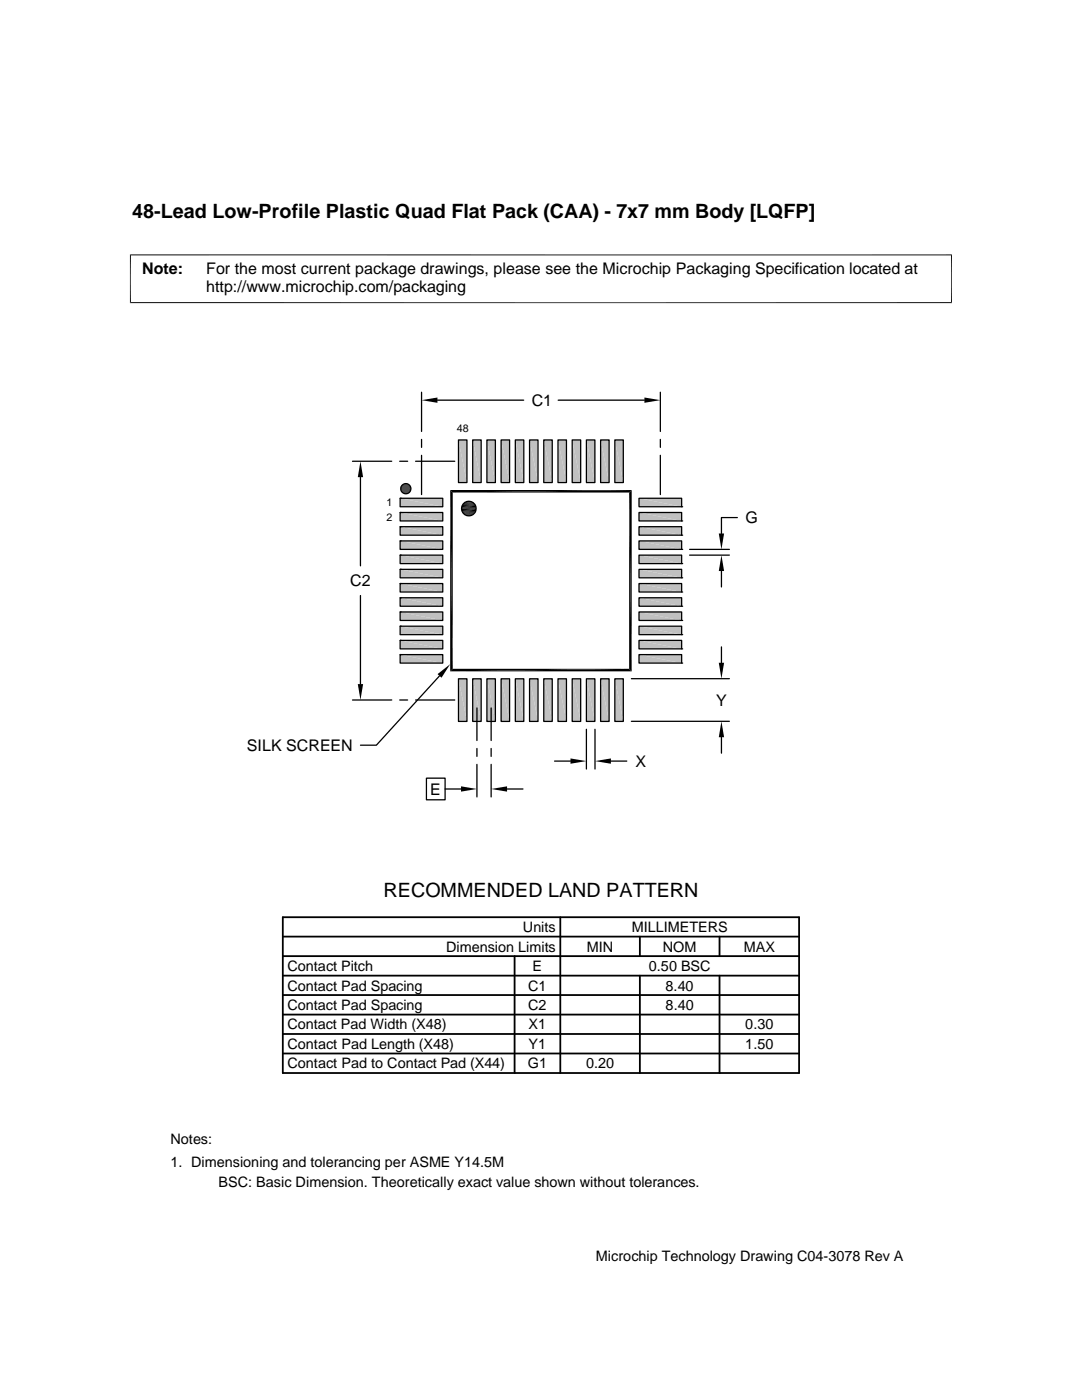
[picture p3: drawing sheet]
<svg xmlns="http://www.w3.org/2000/svg" width="216mm" height="279mm" viewBox="0 0 216 279" stroke-linecap="round" stroke-linejoin="round" font-family="sans-serif">
<g fill="#c0c0c0">
<path d="M122.7 87.8l1.7 8.5h-1.7z"/>
<path d="M122.7 87.8h1.7v8.5z"/>
<path d="M119.8 87.8l1.7 8.5h-1.7z"/>
<path d="M119.8 87.8h1.7v8.5z"/>
<path d="M117 87.8l1.7 8.5h-1.7z"/>
<path d="M117 87.8h1.7v8.5z"/>
<path d="M114.2 87.8l1.7 8.5h-1.7z"/>
<path d="M114.2 87.8h1.7v8.5z"/>
<path d="M111.3 87.8l1.7 8.5h-1.7z"/>
<path d="M111.3 87.8h1.7v8.5z"/>
<path d="M108.5 87.8l1.7 8.5h-1.7z"/>
<path d="M108.5 87.8h1.7v8.5z"/>
<path d="M105.7 87.8l1.7 8.5h-1.7z"/>
<path d="M105.7 87.8h1.7v8.5z"/>
<path d="M102.8 87.8l1.7 8.5h-1.7z"/>
<path d="M102.8 87.8h1.7v8.5z"/>
<path d="M100 87.8l1.7 8.5h-1.7z"/>
<path d="M100 87.8h1.7v8.5z"/>
<path d="M97.2 87.8l1.6 8.5h-1.6z"/>
<path d="M97.2 87.8h1.6v8.5z"/>
<path d="M94.3 87.8l1.7 8.5h-1.7z"/>
<path d="M94.3 87.8h1.7v8.5z"/>
<path d="M91.5 87.8l1.7 8.5h-1.7z"/>
<path d="M91.5 87.8h1.7v8.5z"/>
<path d="M127.5 99.4l8.5 1.7h-8.5z"/>
<path d="M127.5 99.4h8.5v1.7z"/>
<path d="M79.8 99.4l8.5 1.7h-8.5z"/>
<path d="M79.8 99.4h8.5v1.7z"/>
<path d="M127.5 102.3l8.5 1.7h-8.5z"/>
<path d="M127.5 102.3h8.5v1.7z"/>
<path d="M79.8 102.3l8.5 1.7h-8.5z"/>
<path d="M79.8 102.3h8.5v1.7z"/>
<path d="M127.5 105.1l8.5 1.7h-8.5z"/>
<path d="M127.5 105.1h8.5v1.7z"/>
<path d="M79.8 105.1l8.5 1.7h-8.5z"/>
<path d="M79.8 105.1h8.5v1.7z"/>
<path d="M127.5 107.9l8.5 1.7h-8.5z"/>
<path d="M127.5 107.9h8.5v1.7z"/>
<path d="M79.8 107.9l8.5 1.7h-8.5z"/>
<path d="M79.8 107.9h8.5v1.7z"/>
<path d="M127.5 110.8l8.5 1.7h-8.5z"/>
<path d="M127.5 110.8h8.5v1.7z"/>
<path d="M79.8 110.8l8.5 1.7h-8.5z"/>
<path d="M79.8 110.8h8.5v1.7z"/>
<path d="M127.5 113.6l8.5 1.7h-8.5z"/>
<path d="M127.5 113.6h8.5v1.7z"/>
<path d="M79.8 113.6l8.5 1.7h-8.5z"/>
<path d="M79.8 113.6h8.5v1.7z"/>
<path d="M127.5 116.5l8.5 1.7h-8.5z"/>
<path d="M127.5 116.5h8.5v1.7z"/>
<path d="M79.8 116.5l8.5 1.7h-8.5z"/>
<path d="M79.8 116.5h8.5v1.7z"/>
<path d="M127.5 119.3l8.5 1.7h-8.5z"/>
<path d="M127.5 119.3h8.5v1.7z"/>
<path d="M79.8 119.3l8.5 1.7h-8.5z"/>
<path d="M79.8 119.3h8.5v1.7z"/>
<path d="M127.5 122.1l8.5 1.7h-8.5z"/>
<path d="M127.5 122.1h8.5v1.7z"/>
<path d="M79.8 122.1l8.5 1.7h-8.5z"/>
<path d="M79.8 122.1h8.5v1.7z"/>
<path d="M127.5 125l8.5 1.7h-8.5z"/>
<path d="M127.5 125h8.5v1.7z"/>
<path d="M79.8 125l8.5 1.7h-8.5z"/>
<path d="M79.8 125h8.5v1.7z"/>
<path d="M127.5 127.8l8.5 1.7h-8.5z"/>
<path d="M127.5 127.8h8.5v1.7z"/>
<path d="M79.8 127.8l8.5 1.7h-8.5z"/>
<path d="M79.8 127.8h8.5v1.7z"/>
<path d="M127.5 130.6l8.5 1.7h-8.5z"/>
<path d="M127.5 130.6h8.5v1.7z"/>
<path d="M79.8 130.6l8.5 1.7h-8.5z"/>
<path d="M79.8 130.6h8.5v1.7z"/>
<path d="M122.7 135.5l1.7 8.5h-1.7z"/>
<path d="M122.7 135.5h1.7v8.5z"/>
<path d="M119.8 135.5l1.7 8.5h-1.7z"/>
<path d="M119.8 135.5h1.7v8.5z"/>
<path d="M117 135.5l1.7 8.5h-1.7z"/>
<path d="M117 135.5h1.7v8.5z"/>
<path d="M114.2 135.5l1.7 8.5h-1.7z"/>
<path d="M114.2 135.5h1.7v8.5z"/>
<path d="M111.3 135.5l1.7 8.5h-1.7z"/>
<path d="M111.3 135.5h1.7v8.5z"/>
<path d="M108.5 135.5l1.7 8.5h-1.7z"/>
<path d="M108.5 135.5h1.7v8.5z"/>
<path d="M105.7 135.5l1.7 8.5h-1.7z"/>
<path d="M105.7 135.5h1.7v8.5z"/>
<path d="M102.8 135.5l1.7 8.5h-1.7z"/>
<path d="M102.8 135.5h1.7v8.5z"/>
<path d="M100 135.5l1.7 8.5h-1.7z"/>
<path d="M100 135.5h1.7v8.5z"/>
<path d="M97.2 135.5l1.6 8.5h-1.6z"/>
<path d="M97.2 135.5h1.6v8.5z"/>
<path d="M94.3 135.5l1.7 8.5h-1.7z"/>
<path d="M94.3 135.5h1.7v8.5z"/>
<path d="M91.5 135.5l1.7 8.5h-1.7z"/>
<path d="M91.5 135.5h1.7v8.5z"/>
</g>
<g fill="none" stroke="#000" stroke-width=".25">
<path d="M84.1 78.3v7.8M87.3 79.9h17.2M111.4 79.9h17.2M131.8 78.3v7.8M70.3 92.1h7.9M71.9 95.2v17.7M79.8 92.1h1.5M79.8 99.4h8.5v1.7h-8.5zM79.8 99.4h.1M82.9 92.1h7.8M84.1 87.7v1.6M84.1 90.9v7.8"/>
<path d="M91.5 87.8h1.7v8.5h-1.7zM94.3 87.8h1.7v8.5h-1.7zM97.2 87.8h1.6v8.5h-1.6zM100 87.8h1.7v8.5h-1.7zM102.8 87.8h1.7v8.5h-1.7zM105.7 87.8h1.7v8.5h-1.7zM108.5 87.8h1.7v8.5h-1.7zM111.3 87.8h1.7v8.5h-1.7zM114.2 87.8h1.7v8.5h-1.7zM117 87.8h1.7v8.5h-1.7zM119.8 87.8h1.7v8.5h-1.7zM122.7 87.8h1.7v8.5h-1.7z"/>
<path d="M127.5 99.4h8.5v1.7h-8.5zM131.8 87.7v1.6M131.8 90.9v7.8M71.9 118.9v17.6M79.8 102.3h8.5v1.7h-8.5zM79.8 102.3h.1M79.8 105.1h8.5v1.7h-8.5zM79.8 105.1h.1M79.8 107.9h8.5v1.7h-8.5zM79.8 107.9h.1M79.8 110.8h8.5v1.7h-8.5zM79.8 110.8h.1"/>
<path d="M79.8 113.6h8.5v1.7h-8.5zM79.8 113.6h.1M79.8 116.5h8.5v1.7h-8.5zM79.8 116.5h.1M79.8 119.3h8.5v1.7h-8.5zM79.8 119.3h.1M92.1 101.4h2.9M92.1 101.9h2.9M127.5 119.3h8.5v1.7h-8.5zM127.5 116.5h8.5v1.7h-8.5zM127.5 113.6h8.5v1.7h-8.5zM127.5 110.8h8.5v1.7h-8.5z"/>
<path d="M127.5 107.9h8.5v1.7h-8.5zM127.5 105.1h8.5v1.7h-8.5zM127.5 102.3h8.5v1.7h-8.5zM136 118.2h.1M136 115.3h.1M136 112.5h.1M136 109.6h.1M136 106.8h.1M136 104h.1M136 101.1h.1M137.6 110.8h7.9M137.6 109.6h7.9"/>
<path d="M144 114v3.1M147.1 103.3h-3.1v3.2M70.3 139.7h7.9M79.8 139.7h1.5M79.8 122.1h8.5v1.7h-8.5zM79.8 122.1h.1M79.8 125h8.5v1.7h-8.5zM79.8 125h.1M79.8 127.8h8.5v1.7h-8.5zM79.8 127.8h.1M79.8 130.6h8.5v1.7h-8.5zM79.8 130.6h.1"/>
<path d="M82.9 139.7h7.8M87.7 134.9l-12.6 13.8h-3.2M91.5 135.5h1.7v8.5h-1.7zM94.3 135.5h1.7v8.5h-1.7zM97.2 135.5h1.6v8.5h-1.6zM100 135.5h1.7v8.5h-1.7zM102.8 135.5h1.7v8.5h-1.7zM105.7 135.5h1.7v8.5h-1.7zM108.5 135.5h1.7v8.5h-1.7zM111.3 135.5h1.7v8.5h-1.7zM114.2 135.5h1.7v8.5h-1.7zM117 135.5h1.7v8.5h-1.7z"/>
<path d="M119.8 135.5h1.7v8.5h-1.7zM122.7 135.5h1.7v8.5h-1.7zM126 135.4h19.5M127.5 130.6h8.5v1.7h-8.5zM127.5 127.8h8.5v1.7h-8.5zM127.5 125h8.5v1.7h-8.5zM127.5 122.1h8.5v1.7h-8.5zM136 132.3h.1M136 129.5h.1M136 126.7h.1M136 123.8h.1M136 121h.1"/>
<path d="M144 129.1v3.2M85.1 155.3h3.7v4.3h-3.7zM88.8 157.5h3.2M95.2 141.3v6.5M95.2 149.4v1.6M95.2 152.5v6.5M98 141.3v6.5M98 149.4v1.6M98 152.5v6.5M101.2 157.5h3.2M110.7 151.9h3.1M117 145.5v8"/>
<path d="M118.7 145.5v8M121.9 151.9h3.2M126 144h19.5M144 147.1v3.2"/>
<circle cx="81" cy="97.5" r="1.02"/>
<circle cx="93.5" cy="101.5" r="1.45"/>
</g>
<g fill="none" stroke="#000" stroke-width=".36">
<path d="M56.4 186.9h103M56.4 183h103v31.1h-103zM56.4 190.8h103M56.4 194.7h103M56.4 198.6h103M102.7 190.8v23.3M111.8 183v31.1M127.7 186.9v3.9M127.7 194.7v19.4M143.6 186.9v3.9M143.6 194.7v19.4M56.4 202.5h103"/>
<path d="M56.4 206.4h103M56.4 210.2h103"/>
</g>
<path d="M26 50.8v9.7M189.9 50.8v9.7M189.9 50.9h-164M25.9 60.4h164M80 97.5h2M80 97.6h2M80 97.7h2M80 97.4h2M92.5 100.4h2.1M92.5 102.6h2.1" fill="none" stroke="#000" stroke-width=".2"/>
<g fill="#000">
<path d="M84.1 79.9l3.2-.6v1.1zM128.6 79.3l3.2 .6-3.2 .5zM71.9 92.1l.6 3.1h-1.1zM80 97.3l2 .1zM80 97.7l2 .1zM80 97.7h2zM80 97.2l2 .1h-2zM80 97.2h2v.1zM80 97.8l1.9 .1h-1.9zM80 97.8h2l-.1 .1zM80 97.2h2zM80 97.9l1.9 .1z"/>
<path d="M80 97.9h1.9zM80.1 97.1l1.8 .1zM80.1 98l1.7 .1zM80.1 98h1.8zM80.1 97l1.8 .1h-1.8zM80.1 97l1.8 .1zM80.1 98.1h1.7zM80.2 96.9l1.6 .1zM80.2 98.1l1.5 .1zM80.2 98.1h1.6zM80.2 96.8l1.6 .1zM80.2 98.2l1.4 .1z"/>
<path d="M80.2 98.2h1.5zM80.3 96.8h1.4h-1.5zM80.3 96.8h1.4zM80.3 98.3l1.3 .1zM80.3 98.3h1.3zM80.3 96.8h1.3zM80.4 96.7l1.2 .1zM80.4 98.4h1.1zM80.4 98.4h1.2zM80.4 96.7h1.2zM80.5 96.6l1.1 .1zM80.5 98.4h.9z"/>
<path d="M80.5 98.4h1zM80.5 96.6h1zM80.6 96.6h.9zM80.6 98.4l.7 .1zM80.6 98.4h.8zM80.6 96.6h.8zM80.6 98.5h.6zM80.6 98.5h.7zM80.6 96.6h.7zM80.8 96.5l.5 .1zM80.8 98.5h.3zM80.8 98.5h.4z"/>
<path d="M80.8 96.5h.4zM80.8 96.5h.3zM89.8 97.8l.5 35.7-.5 .5zM89.8 97.8l.5 .5v35.2zM90.3 98.3l35.7-.5-.5 .5zM89.8 97.8h36.2l-35.7 .5zM92.5 102.5l1.9 .2h-1.7zM92.7 100.3h1.7l.2 .2zM92.7 102.7l1.5 .1h-1.3zM92.7 102.7h1.7l-.2 .1zM92.7 100.3l.2-.1 1.5 .1zM92.9 100.2h1.3l.2 .1z"/>
<path d="M92.9 102.8l1.1 .1zM92.9 102.8h1.3zM92.9 100.2l.3-.1 1 .1zM93.2 100.1l1 .1zM93.2 102.9l.5 .1zM93.2 102.9h.8zM93.2 100.1h.8zM93.4 100.1h.6zM144 110.8l.5 3.2h-1.1zM143.4 106.5h1.1l-.5 3.1zM71.4 136.5h1.1l-.6 3.2zM87.3 134.5l2.5-2-1.7 2.8z"/>
<path d="M89.8 134l35.7-.5 .5 .5zM89.8 134l.5-.5h35.2zM125.5 98.3l.5 35.7-.5-.5zM125.5 98.3l.5-.5v36.2zM143.4 132.3h1.1l-.5 3.1zM92 156.9l3.2 .6-3.2 .5zM98 157.5l3.2-.6v1.1zM113.8 151.4l3.2 .5-3.2 .5zM118.7 151.9l3.2-.5v1zM144 144l.5 3.1h-1.1z"/>
</g>
<path d="M92.3 102.4h2.5M92.3 100.6h2.5" fill="none" stroke="#000" stroke-width=".21"/>
<path d="M92.2 102.1h2.7M92.2 100.8h2.7" fill="none" stroke="#000" stroke-width=".23"/>
<path d="M92.1 101.6h2.9M92.1 101.1h2.9" fill="none" stroke="#000" stroke-width=".28"/>
<g font-size="3.9">
<text x="26.4" y="43.5">48-Lead Low-Profile Plastic Quad Flat Pack (CAA) - 7x7 mm Body [LQFP]</text>
<text x="76.5" y="178.9">RECOMMENDED LAND PATTERN</text>
</g>
<g font-size="3.2">
<text x="28.4" y="54.6">Note:</text>
<text x="41.1" y="58.3">http://www.microchip.com/packaging</text>
<text x="41.1" y="54.6">For the most current package drawings, please see the Microchip Packaging Specification located at</text>
<text x="106.1" y="81">C1</text>
<text x="148.7" y="104.4">G</text>
<text x="69.9" y="117">C2</text>
<text x="142.9" y="140.8">Y</text>
<text x="49.3" y="149.8">SILK SCREEN</text>
<text x="126.8" y="153">X</text>
<text x="85.9" y="158.6">E</text>
</g>
<g font-size="2.9">
<text x="89" y="189.9">Dimension Limits</text>
<text x="104.3" y="186">Units</text>
<text x="117.1" y="189.9">MIN</text>
<text x="126" y="186">MILLIMETERS</text>
<text x="132.3" y="189.9">NOM</text>
<text x="148.4" y="189.9">MAX</text>
<text x="57.3" y="193.8">Contact Pitch</text>
<text x="57.3" y="197.7">Contact Pad Spacing</text>
<text x="105.4" y="197.7">C1</text>
<text x="106.3" y="193.8">E</text>
<text x="129.5" y="193.8">0.50 BSC</text>
<text x="132.8" y="197.7">8.40</text>
<text x="57.3" y="201.6">Contact Pad Spacing</text>
<text x="105.4" y="201.6">C2</text>
<text x="132.8" y="201.6">8.40</text>
<text x="57.3" y="209.3">Contact Pad Length (X48)</text>
<text x="57.3" y="205.4">Contact Pad Width (X48)</text>
<text x="105.5" y="209.3">Y1</text>
<text x="105.5" y="205.4">X1</text>
<text x="148.7" y="209.3">1.50</text>
<text x="148.7" y="205.4">0.30</text>
<text x="57.3" y="213.2">Contact Pad to Contact Pad (X44)</text>
<text x="105.3" y="213.2">G1</text>
<text x="116.9" y="213.2">0.20</text>
<text x="34" y="228.3">Notes:</text>
<text x="34" y="232.9">1. Dimensioning and tolerancing per ASME Y14.5M</text>
<text x="43.6" y="236.9">BSC: Basic Dimension. Theoretically exact value shown without tolerances.</text>
<text x="118.9" y="251.7">Microchip Technology Drawing C04-3078 Rev A</text>
</g>
<g font-size="2.1">
<text x="91.2" y="86.2">48</text>
<text x="77.1" y="101">1</text>
<text x="77.1" y="103.9">2</text>
</g>
</svg>
